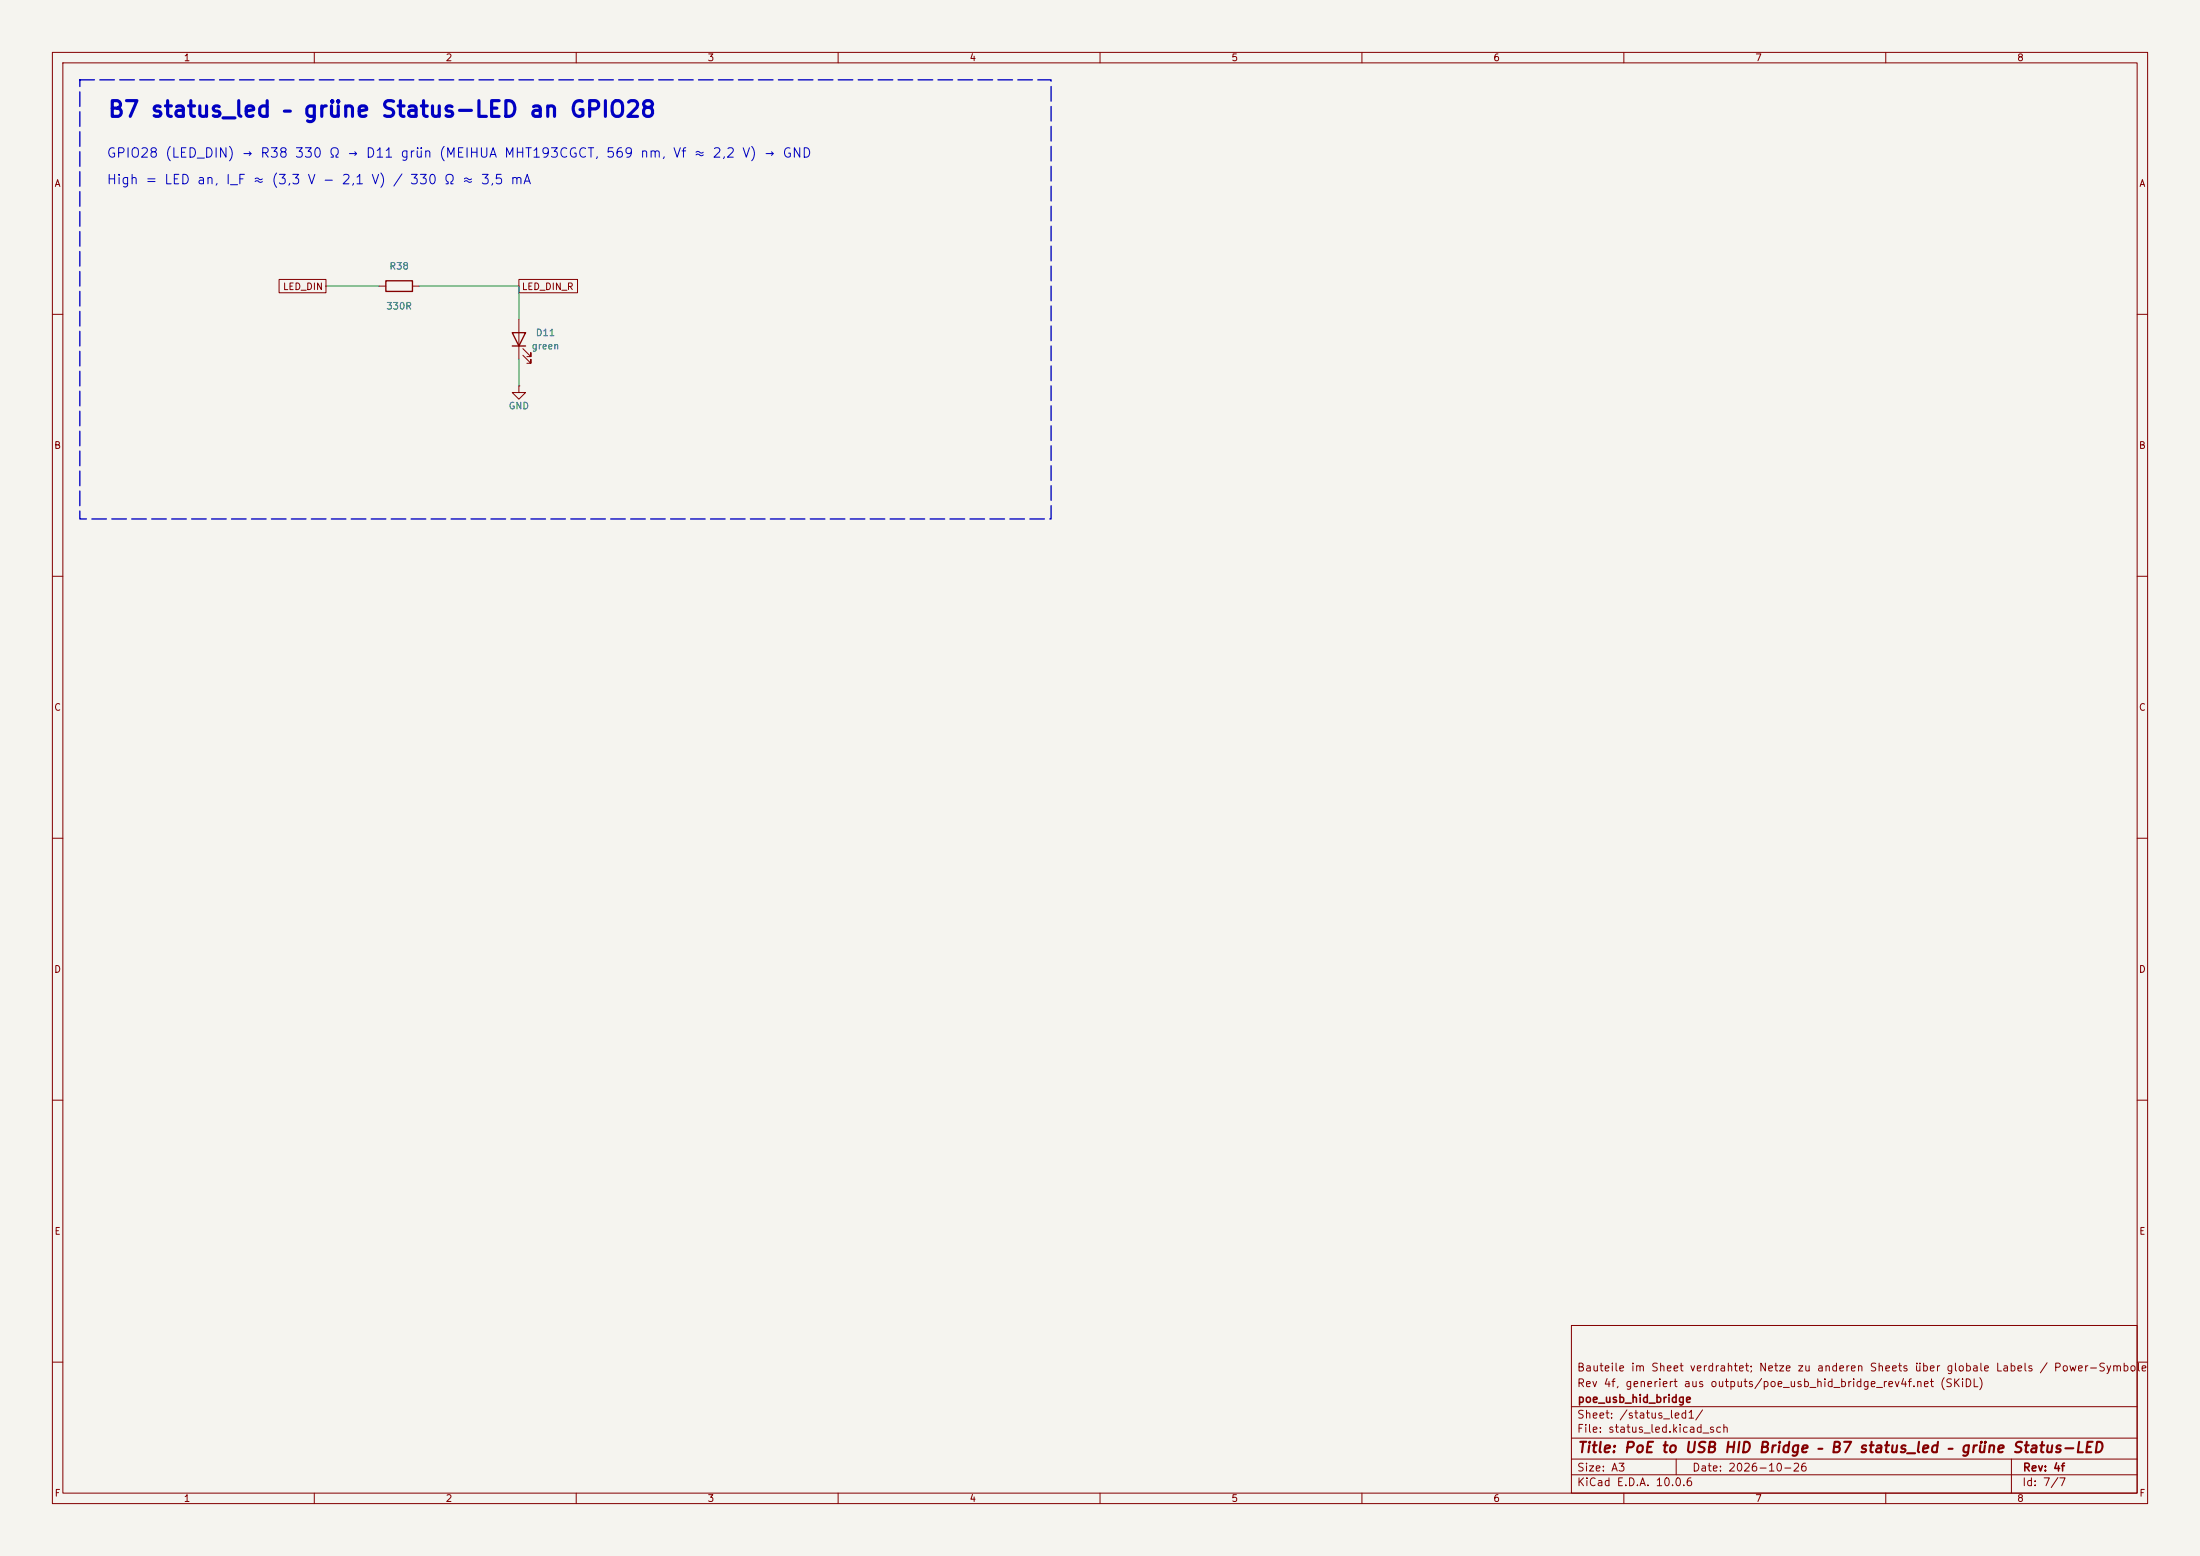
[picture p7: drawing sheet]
(kicad_sch
 (version 20250114)
 (generator "eeschema")
 (generator_version "9.0")
 (paper "A3")
 (title_block
  (title "PoE to USB HID Bridge – B7 status_led – grüne Status-LED")
  (date "2026-10-26")
  (rev "4f")
  (company "poe_usb_hid_bridge")
  (comment 1 "Rev 4f, generiert aus outputs/poe_usb_hid_bridge_rev4f.net (SKiDL)")
  (comment 2 "Bauteile im Sheet verdrahtet; Netze zu anderen Sheets über globale Labels / Power-Symbole"))
 (lib_symbols
  (symbol "Device:LED"
    (pin_numbers (hide yes))
    (pin_names
    (offset 1.016) (hide yes)) (exclude_from_sim no) (in_bom yes) (on_board yes)
    (in_pos_files yes)
    (duplicate_pin_numbers_are_jumpers no)
    (property "Reference" "D" (at 0 2.54 0) (show_name no) (do_not_autoplace no) (effects (font (size 1.27 1.27))))
    (property "Value" "LED" (at 0 -2.54 0) (show_name no) (do_not_autoplace no) (effects (font (size 1.27 1.27))))
    (property "Footprint" "" (at 0 0 0) (show_name no) (do_not_autoplace no) (hide yes) (effects (font (size 1.27 1.27))))
    (property "Datasheet" "" (at 0 0 0) (show_name no) (do_not_autoplace no) (hide yes) (effects (font (size 1.27 1.27))))
    (property "Description" "Light emitting diode" (at 0 0 0) (show_name no) (do_not_autoplace no) (hide yes) (effects (font (size 1.27 1.27))))
    (property "Sim.Pins" "1=K 2=A" (at 0 0 0) (show_name no) (do_not_autoplace no) (hide yes) (effects (font (size 1.27 1.27))))
    (symbol "LED_0_1"
    (polyline (pts (xy -3.048 -0.762) (xy -4.572 -2.286) (xy -3.81 -2.286) (xy -4.572 -2.286) (xy -4.572 -1.524)) (stroke (width 0) (type default)) (fill (type none)))
    (polyline (pts (xy -1.778 -0.762) (xy -3.302 -2.286) (xy -2.54 -2.286) (xy -3.302 -2.286) (xy -3.302 -1.524)) (stroke (width 0) (type default)) (fill (type none)))
    (polyline (pts (xy -1.27 0) (xy 1.27 0)) (stroke (width 0) (type default)) (fill (type none)))
    (polyline (pts (xy -1.27 -1.27) (xy -1.27 1.27)) (stroke (width 0.254) (type default)) (fill (type none)))
    (polyline (pts (xy 1.27 -1.27) (xy 1.27 1.27) (xy -1.27 0) (xy 1.27 -1.27)) (stroke (width 0.254) (type default)) (fill (type none))))
    (symbol "LED_1_1"
    (pin passive line (at -3.81 0 0) (length 2.54) (name "K" (effects (font (size 1.27 1.27)))) (number "1" (effects (font (size 1.27 1.27)))))
    (pin passive line (at 3.81 0 180) (length 2.54) (name "A" (effects (font (size 1.27 1.27)))) (number "2" (effects (font (size 1.27 1.27))))))
    (embedded_fonts no))
  (symbol "Device:R"
    (pin_numbers (hide yes))
    (pin_names
    (offset 0)) (exclude_from_sim no) (in_bom yes) (on_board yes)
    (in_pos_files yes)
    (duplicate_pin_numbers_are_jumpers no)
    (property "Reference" "R" (at 2.032 0 90) (show_name no) (do_not_autoplace no) (effects (font (size 1.27 1.27))))
    (property "Value" "R" (at 0 0 90) (show_name no) (do_not_autoplace no) (effects (font (size 1.27 1.27))))
    (property "Footprint" "" (at -1.778 0 90) (show_name no) (do_not_autoplace no) (hide yes) (effects (font (size 1.27 1.27))))
    (property "Datasheet" "" (at 0 0 0) (show_name no) (do_not_autoplace no) (hide yes) (effects (font (size 1.27 1.27))))
    (property "Description" "Resistor" (at 0 0 0) (show_name no) (do_not_autoplace no) (hide yes) (effects (font (size 1.27 1.27))))
    (symbol "R_0_1"
    (rectangle (start -1.016 -2.54) (end 1.016 2.54) (stroke (width 0.254) (type default)) (fill (type none))))
    (symbol "R_1_1"
    (pin passive line (at 0 3.81 270) (length 1.27) (name "" (effects (font (size 1.27 1.27)))) (number "1" (effects (font (size 1.27 1.27)))))
    (pin passive line (at 0 -3.81 90) (length 1.27) (name "" (effects (font (size 1.27 1.27)))) (number "2" (effects (font (size 1.27 1.27))))))
    (embedded_fonts no))
  (symbol "power:GND"
    (power global)
    (pin_numbers (hide yes))
    (pin_names
    (offset 0) (hide yes)) (exclude_from_sim no) (in_bom yes) (on_board yes)
    (in_pos_files yes)
    (duplicate_pin_numbers_are_jumpers no)
    (property "Reference" "#PWR" (at 0 -6.35 0) (show_name no) (do_not_autoplace no) (hide yes) (effects (font (size 1.27 1.27))))
    (property "Value" "GND" (at 0 -3.81 0) (show_name no) (do_not_autoplace no) (effects (font (size 1.27 1.27))))
    (property "Footprint" "" (at 0 0 0) (show_name no) (do_not_autoplace no) (hide yes) (effects (font (size 1.27 1.27))))
    (property "Datasheet" "" (at 0 0 0) (show_name no) (do_not_autoplace no) (hide yes) (effects (font (size 1.27 1.27))))
    (property "Description" "Power symbol creates a global label with name \"GND\" , ground" (at 0 0 0) (show_name no) (do_not_autoplace no) (hide yes) (effects (font (size 1.27 1.27))))
    (symbol "GND_0_1"
    (polyline (pts (xy 0 0) (xy 0 -1.27) (xy 1.27 -1.27) (xy 0 -2.54) (xy -1.27 -1.27) (xy 0 -1.27)) (stroke (width 0) (type default)) (fill (type none))))
    (symbol "GND_1_1"
    (pin power_in line (at 0 0 270) (length 0) (name "" (effects (font (size 1.27 1.27)))) (number "1" (effects (font (size 1.27 1.27))))))
    (embedded_fonts no)))
 (wire
  (pts (xy 72.39 54.61) (xy 62.23 54.61))
  (stroke (width 0) (type default)))
 (wire
  (pts (xy 80.01 54.61) (xy 99.06 54.61))
  (stroke (width 0) (type default)))
 (wire
  (pts (xy 99.06 54.61) (xy 99.06 60.96))
  (stroke (width 0) (type default)))
 (wire
  (pts (xy 99.06 68.58) (xy 99.06 73.66))
  (stroke (width 0) (type default)))
 (symbol
  (lib_id "Device:LED")
  (at 99.06 64.77 90)
  (unit 1)
  (exclude_from_sim no)
  (in_bom yes)
  (on_board yes)
  (dnp no)
  (property "Reference" "D11" (at 104.14 63.5 90) (effects (font (size 1.27 1.27))))
  (property "Value" "green" (at 104.14 66.04 90) (effects (font (size 1.27 1.27))))
  (property "Footprint" "LED_SMD:LED_0603_1608Metric" (at 99.06 64.77 90) (effects (font (size 1.27 1.27)) (hide yes)))
  (property "Datasheet" "" (at 99.06 64.77 90) (effects (font (size 1.27 1.27)) (hide yes)))
  (property "Description" "Light emitting diode" (at 99.06 64.77 90) (effects (font (size 1.27 1.27)) (hide yes)))
  (property "MPN" "MEIHUA MHT193CGCT" (at 99.06 64.77 90) (effects (font (size 1.27 1.27)) (hide yes)))
  (property "LCSC" "C2962098" (at 99.06 64.77 90) (effects (font (size 1.27 1.27)) (hide yes)))
  (pin "1")
  (pin "2"))
 (symbol
  (lib_id "Device:R")
  (at 76.2 54.61 90)
  (unit 1)
  (exclude_from_sim no)
  (in_bom yes)
  (on_board yes)
  (dnp no)
  (property "Reference" "R38" (at 76.2 50.8 90) (effects (font (size 1.27 1.27))))
  (property "Value" "330R" (at 76.2 58.42 90) (effects (font (size 1.27 1.27))))
  (property "Footprint" "Resistor_SMD:R_0402_1005Metric" (at 76.2 54.61 90) (effects (font (size 1.27 1.27)) (hide yes)))
  (property "Datasheet" "" (at 76.2 54.61 90) (effects (font (size 1.27 1.27)) (hide yes)))
  (property "Description" "Resistor" (at 76.2 54.61 90) (effects (font (size 1.27 1.27)) (hide yes)))
  (property "MPN" "0402WGF3300TCE" (at 76.2 54.61 90) (effects (font (size 1.27 1.27)) (hide yes)))
  (property "LCSC" "C25104" (at 76.2 54.61 90) (effects (font (size 1.27 1.27)) (hide yes)))
  (pin "1")
  (pin "2"))
 (rectangle
  (start 15.24 15.24)
  (end 200.66 99.06)
  (stroke (width 0.254) (type dash))
  (fill (type none)))
 (text "B7 status_led – grüne Status-LED an GPIO28"
  (exclude_from_sim no)
  (at 20.32 22.86 0)
  (effects (font (size 3 3) (bold yes)) (justify left bottom)))
 (text "GPIO28 (LED_DIN) → R38 330 Ω → D11 grün (MEIHUA MHT193CGCT, 569 nm, Vf ≈ 2,2 V) → GND"
  (exclude_from_sim no)
  (at 20.32 30.48 0)
  (effects (font (size 1.8 1.8)) (justify left bottom)))
 (text "High = LED an, I_F ≈ (3,3 V − 2,1 V) / 330 Ω ≈ 3,5 mA"
  (exclude_from_sim no)
  (at 20.32 35.56 0)
  (effects (font (size 1.8 1.8)) (justify left bottom)))
 (global_label "LED_DIN"
  (shape passive)
  (at 62.23 54.61 180)
  (fields_autoplaced yes)
  (effects (font (size 1.27 1.27)) (justify right))
  (property "Intersheetrefs" "${INTERSHEET_REFS}" (at 62.23 54.61 0) (effects (font (size 1.27 1.27)) (hide yes))))
 (global_label "LED_DIN_R"
  (shape passive)
  (at 99.06 54.61 0)
  (fields_autoplaced yes)
  (effects (font (size 1.27 1.27)) (justify left))
  (property "Intersheetrefs" "${INTERSHEET_REFS}" (at 99.06 54.61 0) (effects (font (size 1.27 1.27)) (hide yes))))
 (symbol
  (lib_id "power:GND")
  (at 99.06 73.66 0)
  (unit 1)
  (exclude_from_sim no)
  (in_bom no)
  (on_board no)
  (dnp no)
  (property "Reference" "#PWR7001" (at 99.06 73.66 0) (effects (font (size 1.27 1.27)) (hide yes)))
  (property "Value" "GND" (at 99.06 77.47 0) (effects (font (size 1.27 1.27))))
  (property "Footprint" "" (at 99.06 73.66 0) (effects (font (size 1.27 1.27)) (hide yes)))
  (property "Datasheet" "" (at 99.06 73.66 0) (effects (font (size 1.27 1.27)) (hide yes)))
  (property "Description" "" (at 99.06 73.66 0) (effects (font (size 1.27 1.27)) (hide yes)))
  (pin "1"))
 (embedded_fonts no))
